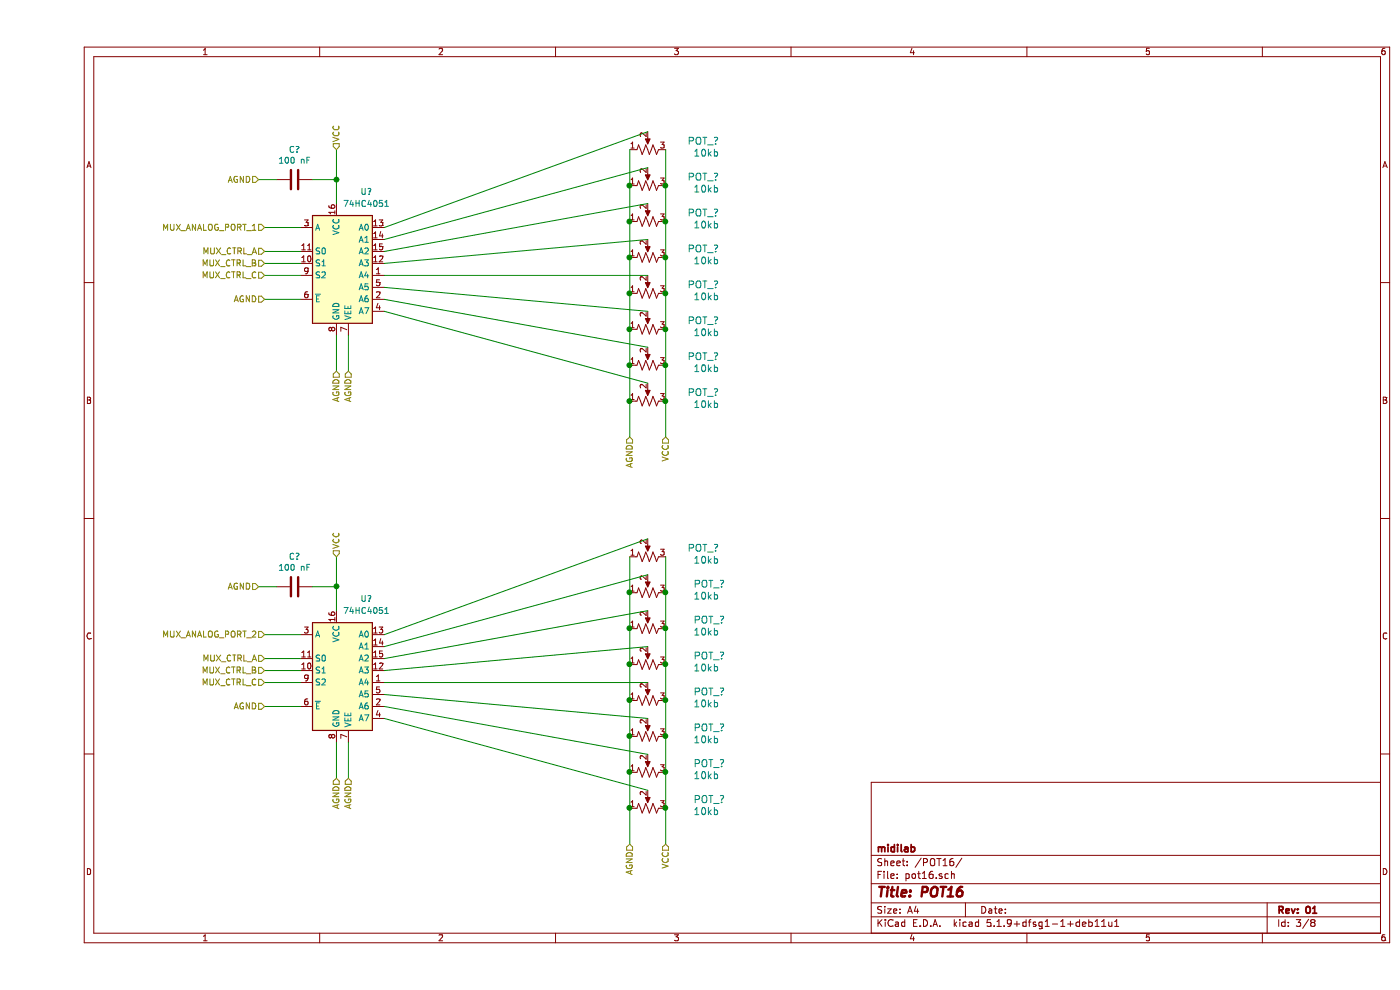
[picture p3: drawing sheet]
EESchema Schematic File Version 4
EELAYER 30 0
EELAYER END
$Descr A4 11693 8268
encoding utf-8
Sheet 3 8
Title "POT16"
Date ""
Rev "01"
Comp "midilab"
Comment1 ""
Comment2 ""
Comment3 ""
Comment4 ""
$EndDescr
Wire Wire Line
	2500 1700 2500 1500
Wire Wire Line
	2300 1500 2500 1500
Wire Wire Line
	5100 3200 2900 2600
Wire Wire Line
	5100 2900 2900 2500
Wire Wire Line
	5100 2600 2900 2400
Wire Wire Line
	5100 2300 2900 2300
Wire Wire Line
	5100 2000 2900 2200
Wire Wire Line
	5100 1700 2900 2100
Wire Wire Line
	5100 1400 2900 2000
Wire Wire Line
	5100 1100 2900 1900
$Comp
L Device:R_POT_US POT_?
U 1 1
P 5100 2150
F 0 "POT_?" V 5200 1550 59  0000 L BNN
F 1 "10kb" V 5100 1550 59  0000 L BNN
F 2 "umodular_pot16:ALPS_POT" H 5100 2150 50  0001 C CNN
F 3 "" H 5100 2150 50  0001 C CNN
	1    5100 2150
	0    -1   -1   0   
$EndComp
$Comp
L Device:R_POT_US POT_?
U 1 1
P 5100 1850
F 0 "POT_?" V 5200 1250 59  0000 L BNN
F 1 "10kb" V 5100 1250 59  0000 L BNN
F 2 "umodular_pot16:ALPS_POT" H 5100 1850 50  0001 C CNN
F 3 "" H 5100 1850 50  0001 C CNN
	1    5100 1850
	0    -1   -1   0   
$EndComp
$Comp
L Device:R_POT_US POT_?
U 1 1
P 5100 1550
F 0 "POT_?" V 5200 950 59  0000 L BNN
F 1 "10kb" V 5100 950 59  0000 L BNN
F 2 "umodular_pot16:ALPS_POT" H 5100 1550 50  0001 C CNN
F 3 "" H 5100 1550 50  0001 C CNN
	1    5100 1550
	0    -1   -1   0   
$EndComp
$Comp
L Device:R_POT_US POT_?
U 1 1
P 5100 1250
F 0 "POT_?" V 5200 650 59  0000 L BNN
F 1 "10kb" V 5100 650 59  0000 L BNN
F 2 "umodular_pot16:ALPS_POT" H 5100 1250 50  0001 C CNN
F 3 "" H 5100 1250 50  0001 C CNN
	1    5100 1250
	0    -1   -1   0   
$EndComp
$Comp
L Device:R_POT_US POT_?
U 1 1
P 5100 2450
F 0 "POT_?" V 5200 1850 59  0000 L BNN
F 1 "10kb" V 5100 1850 59  0000 L BNN
F 2 "umodular_pot16:ALPS_POT" H 5100 2450 50  0001 C CNN
F 3 "" H 5100 2450 50  0001 C CNN
	1    5100 2450
	0    -1   -1   0   
$EndComp
$Comp
L Device:R_POT_US POT_?
U 1 1
P 5100 2750
F 0 "POT_?" V 5200 2150 59  0000 L BNN
F 1 "10kb" V 5100 2150 59  0000 L BNN
F 2 "umodular_pot16:ALPS_POT" H 5100 2750 50  0001 C CNN
F 3 "" H 5100 2750 50  0001 C CNN
	1    5100 2750
	0    -1   -1   0   
$EndComp
$Comp
L Device:R_POT_US POT_?
U 1 1
P 5100 3050
F 0 "POT_?" V 5200 2450 59  0000 L BNN
F 1 "10kb" V 5100 2450 59  0000 L BNN
F 2 "umodular_pot16:ALPS_POT" H 5100 3050 50  0001 C CNN
F 3 "" H 5100 3050 50  0001 C CNN
	1    5100 3050
	0    -1   -1   0   
$EndComp
$Comp
L Device:R_POT_US POT_?
U 1 1
P 5100 3350
F 0 "POT_?" V 5200 2750 59  0000 L BNN
F 1 "10kb" V 5100 2750 59  0000 L BNN
F 2 "umodular_pot16:ALPS_POT" H 5100 3350 50  0001 C CNN
F 3 "" H 5100 3350 50  0001 C CNN
	1    5100 3350
	0    -1   -1   0   
$EndComp
Text HLabel 1900 1900 0    50   Input ~ 0
MUX_ANALOG_PORT_1
Text HLabel 1900 5300 0    50   Input ~ 0
MUX_ANALOG_PORT_2
Wire Wire Line
	2200 1900 1900 1900
Text HLabel 1900 2100 0    50   Input ~ 0
MUX_CTRL_A
Text HLabel 1900 2200 0    50   Input ~ 0
MUX_CTRL_B
Text HLabel 1900 2300 0    50   Input ~ 0
MUX_CTRL_C
Text HLabel 1900 2500 0    50   Input ~ 0
AGND
Text HLabel 2500 3100 3    50   Input ~ 0
AGND
Text HLabel 2600 3100 3    50   Input ~ 0
AGND
Text HLabel 1850 1500 0    50   Input ~ 0
AGND
Wire Wire Line
	1850 1500 2000 1500
Text HLabel 2500 1250 1    50   Input ~ 0
VCC
$Comp
L 74xx:74HC4051 U?
U 1 1
P 2500 2200
F 0 "U?" H 2750 2800 50  0000 C CNN
F 1 "74HC4051" H 2750 2700 50  0000 C CNN
F 2 "" H 2500 1800 50  0001 C CNN
F 3 "http://www.ti.com/lit/ds/symlink/cd74hc4051.pdf" H 2500 1800 50  0001 C CNN
	1    2500 2200
	1    0    0    -1  
$EndComp
Wire Wire Line
	2200 2100 1900 2100
Wire Wire Line
	2200 2200 1900 2200
Wire Wire Line
	2200 2300 1900 2300
Wire Wire Line
	2200 2500 1900 2500
Wire Wire Line
	2500 2800 2500 3100
Wire Wire Line
	2600 2800 2600 3100
$Comp
L Device:C C?
U 1 1
P 2150 1500
F 0 "C?" V 1898 1500 50  0000 C CNN
F 1 "100 nF" V 1989 1500 50  0000 C CNN
F 2 "" H 2188 1350 50  0001 C CNN
F 3 "~" H 2150 1500 50  0001 C CNN
	1    2150 1500
	0    1    1    0   
$EndComp
Wire Wire Line
	2500 1250 2500 1500
Connection ~ 2500 1500
Wire Wire Line
	2500 5100 2500 4900
Wire Wire Line
	2300 4900 2500 4900
Wire Wire Line
	5100 6600 2900 6000
Wire Wire Line
	5100 6300 2900 5900
Wire Wire Line
	5100 6000 2900 5800
Wire Wire Line
	5100 5700 2900 5700
Wire Wire Line
	5100 5400 2900 5600
Wire Wire Line
	5100 5100 2900 5500
Wire Wire Line
	5100 4800 2900 5400
Wire Wire Line
	5100 4500 2900 5300
$Comp
L Device:R_POT_US POT_?
U 1 1
P 5100 5550
F 0 "POT_?" V 5200 4900 59  0000 L BNN
F 1 "10kb" V 5100 4950 59  0000 L BNN
F 2 "umodular_pot16:ALPS_POT" H 5100 5550 50  0001 C CNN
F 3 "" H 5100 5550 50  0001 C CNN
	1    5100 5550
	0    -1   -1   0   
$EndComp
$Comp
L Device:R_POT_US POT_?
U 1 1
P 5100 5250
F 0 "POT_?" V 5200 4600 59  0000 L BNN
F 1 "10kb" V 5100 4650 59  0000 L BNN
F 2 "umodular_pot16:ALPS_POT" H 5100 5250 50  0001 C CNN
F 3 "" H 5100 5250 50  0001 C CNN
	1    5100 5250
	0    -1   -1   0   
$EndComp
$Comp
L Device:R_POT_US POT_?
U 1 1
P 5100 4950
F 0 "POT_?" V 5200 4300 59  0000 L BNN
F 1 "10kb" V 5100 4350 59  0000 L BNN
F 2 "umodular_pot16:ALPS_POT" H 5100 4950 50  0001 C CNN
F 3 "" H 5100 4950 50  0001 C CNN
	1    5100 4950
	0    -1   -1   0   
$EndComp
$Comp
L Device:R_POT_US POT_?
U 1 1
P 5100 4650
F 0 "POT_?" V 5200 4050 59  0000 L BNN
F 1 "10kb" V 5100 4050 59  0000 L BNN
F 2 "umodular_pot16:ALPS_POT" H 5100 4650 50  0001 C CNN
F 3 "" H 5100 4650 50  0001 C CNN
	1    5100 4650
	0    -1   -1   0   
$EndComp
$Comp
L Device:R_POT_US POT_?
U 1 1
P 5100 5850
F 0 "POT_?" V 5200 5200 59  0000 L BNN
F 1 "10kb" V 5100 5250 59  0000 L BNN
F 2 "umodular_pot16:ALPS_POT" H 5100 5850 50  0001 C CNN
F 3 "" H 5100 5850 50  0001 C CNN
	1    5100 5850
	0    -1   -1   0   
$EndComp
$Comp
L Device:R_POT_US POT_?
U 1 1
P 5100 6150
F 0 "POT_?" V 5200 5500 59  0000 L BNN
F 1 "10kb" V 5100 5550 59  0000 L BNN
F 2 "umodular_pot16:ALPS_POT" H 5100 6150 50  0001 C CNN
F 3 "" H 5100 6150 50  0001 C CNN
	1    5100 6150
	0    -1   -1   0   
$EndComp
$Comp
L Device:R_POT_US POT_?
U 1 1
P 5100 6450
F 0 "POT_?" V 5200 5800 59  0000 L BNN
F 1 "10kb" V 5100 5850 59  0000 L BNN
F 2 "umodular_pot16:ALPS_POT" H 5100 6450 50  0001 C CNN
F 3 "" H 5100 6450 50  0001 C CNN
	1    5100 6450
	0    -1   -1   0   
$EndComp
$Comp
L Device:R_POT_US POT_?
U 1 1
P 5100 6750
F 0 "POT_?" V 5200 6100 59  0000 L BNN
F 1 "10kb" V 5100 6150 59  0000 L BNN
F 2 "umodular_pot16:ALPS_POT" H 5100 6750 50  0001 C CNN
F 3 "" H 5100 6750 50  0001 C CNN
	1    5100 6750
	0    -1   -1   0   
$EndComp
Wire Wire Line
	2200 5300 1900 5300
Text HLabel 1900 5500 0    50   Input ~ 0
MUX_CTRL_A
Text HLabel 1900 5600 0    50   Input ~ 0
MUX_CTRL_B
Text HLabel 1900 5700 0    50   Input ~ 0
MUX_CTRL_C
Text HLabel 1900 5900 0    50   Input ~ 0
AGND
Text HLabel 2500 6500 3    50   Input ~ 0
AGND
Text HLabel 2600 6500 3    50   Input ~ 0
AGND
Text HLabel 1850 4900 0    50   Input ~ 0
AGND
Wire Wire Line
	1850 4900 2000 4900
Text HLabel 4950 7050 3    50   Input ~ 0
AGND
Text HLabel 2500 4650 1    50   Input ~ 0
VCC
Text HLabel 5250 7050 3    50   Input ~ 0
VCC
$Comp
L 74xx:74HC4051 U?
U 1 1
P 2500 5600
F 0 "U?" H 2750 6200 50  0000 C CNN
F 1 "74HC4051" H 2750 6100 50  0000 C CNN
F 2 "" H 2500 5200 50  0001 C CNN
F 3 "http://www.ti.com/lit/ds/symlink/cd74hc4051.pdf" H 2500 5200 50  0001 C CNN
	1    2500 5600
	1    0    0    -1  
$EndComp
Wire Wire Line
	2200 5500 1900 5500
Wire Wire Line
	2200 5600 1900 5600
Wire Wire Line
	2200 5700 1900 5700
Wire Wire Line
	2200 5900 1900 5900
Wire Wire Line
	2500 6200 2500 6500
Wire Wire Line
	2600 6200 2600 6500
$Comp
L Device:C C?
U 1 1
P 2150 4900
F 0 "C?" V 1898 4900 50  0000 C CNN
F 1 "100 nF" V 1989 4900 50  0000 C CNN
F 2 "" H 2188 4750 50  0001 C CNN
F 3 "~" H 2150 4900 50  0001 C CNN
	1    2150 4900
	0    1    1    0   
$EndComp
Wire Wire Line
	2500 4650 2500 4900
Connection ~ 2500 4900
Wire Wire Line
	4950 1250 4950 1550
Wire Wire Line
	5250 4650 5250 4950
Wire Wire Line
	4950 4650 4950 4950
Connection ~ 4950 1550
Wire Wire Line
	4950 1550 4950 1850
Connection ~ 4950 1850
Wire Wire Line
	4950 1850 4950 2150
Connection ~ 4950 2150
Wire Wire Line
	4950 2150 4950 2450
Connection ~ 4950 2450
Wire Wire Line
	4950 2450 4950 2750
Connection ~ 4950 2750
Wire Wire Line
	4950 2750 4950 3050
Connection ~ 4950 3050
Wire Wire Line
	4950 3050 4950 3350
Connection ~ 4950 3350
Wire Wire Line
	4950 3350 4950 3650
Text HLabel 5250 3650 3    50   Input ~ 0
VCC
Text HLabel 4950 3650 3    50   Input ~ 0
AGND
Wire Wire Line
	5250 1250 5250 1550
Connection ~ 5250 1550
Wire Wire Line
	5250 1550 5250 1850
Connection ~ 5250 1850
Wire Wire Line
	5250 1850 5250 2150
Connection ~ 5250 2150
Wire Wire Line
	5250 2150 5250 2450
Connection ~ 5250 2450
Wire Wire Line
	5250 2450 5250 2750
Connection ~ 5250 2750
Wire Wire Line
	5250 2750 5250 3050
Connection ~ 5250 3050
Wire Wire Line
	5250 3050 5250 3350
Connection ~ 5250 3350
Wire Wire Line
	5250 3350 5250 3650
Connection ~ 4950 4950
Wire Wire Line
	4950 4950 4950 5250
Connection ~ 4950 5250
Wire Wire Line
	4950 5250 4950 5550
Connection ~ 4950 5550
Wire Wire Line
	4950 5550 4950 5850
Connection ~ 4950 5850
Wire Wire Line
	4950 5850 4950 6150
Connection ~ 4950 6150
Wire Wire Line
	4950 6150 4950 6450
Connection ~ 4950 6450
Wire Wire Line
	4950 6450 4950 6750
Connection ~ 4950 6750
Wire Wire Line
	4950 6750 4950 7050
Connection ~ 5250 4950
Wire Wire Line
	5250 4950 5250 5250
Connection ~ 5250 5250
Wire Wire Line
	5250 5250 5250 5550
Connection ~ 5250 5550
Wire Wire Line
	5250 5550 5250 5850
Connection ~ 5250 5850
Wire Wire Line
	5250 5850 5250 6150
Connection ~ 5250 6150
Wire Wire Line
	5250 6150 5250 6450
Connection ~ 5250 6450
Wire Wire Line
	5250 6450 5250 6750
Connection ~ 5250 6750
Wire Wire Line
	5250 6750 5250 7050
$EndSCHEMATC
